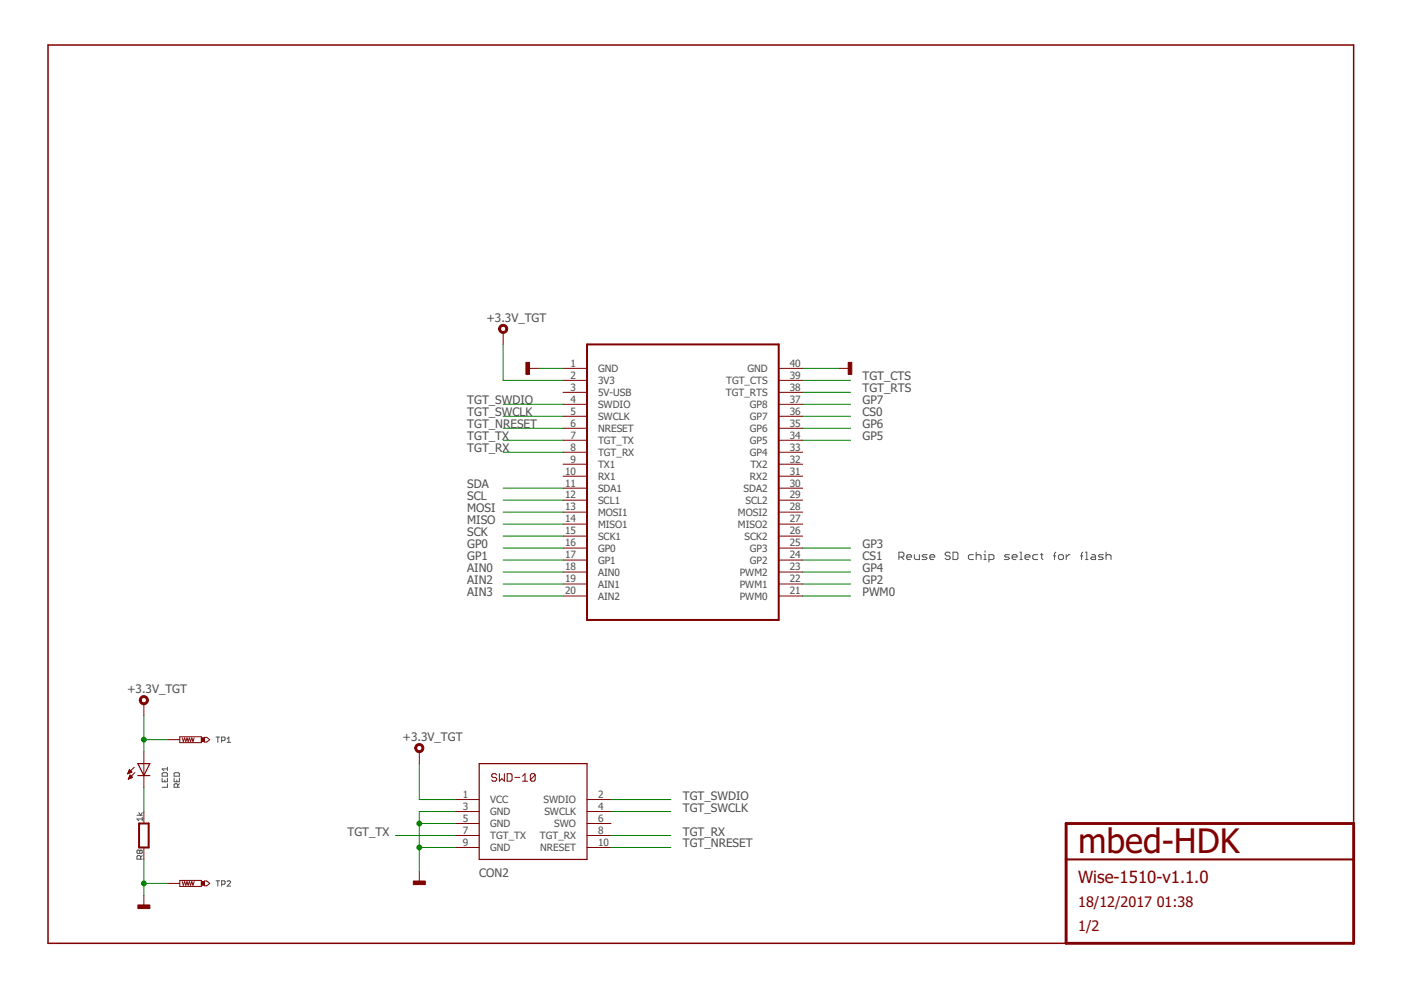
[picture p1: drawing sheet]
<svg xmlns="http://www.w3.org/2000/svg" width="297mm" height="210mm" viewBox="0 0 297 210" stroke-linecap="round" stroke-linejoin="round" font-family="sans-serif">
<g fill="none" stroke="#505050" stroke-width=".21">
<path d="M190.6 118.1h.8l.2-.2v-.6l-.2-.2h-.8v1.5M191.1 118.1l.5 .5M192.2 118.1h1.1v-.2l-.3-.3h-.5l-.3 .3v.5l.3 .2h.5M193.9 117.6v.8l.2 .2h.8v-1M196.6 117.6h-.8l-.3 .3 .3 .2h.5l.3 .3-.3 .2h-.8M197.1 118.1h1.1v-.2l-.3-.3h-.5l-.3 .3v.5l.3 .2h.5M201.5 117.3l-.3-.2h-.5l-.3 .2v.3l.3 .3h.5l.3 .2v.3l-.3 .2h-.5l-.3-.2M202.1 117.1h.7l.3 .2v1.1l-.3 .2h-.7zM206.4 117.6h-.8l-.3 .3v.5l.3 .2h.8M207 117.9l.2-.3h.6l.2 .3v.7M207 117.1v1.5M208.6 118.6h.5"/>
<path d="M208.6 117.6h.3v1M208.9 116.8v.3M209.7 118.6h.8l.2-.2v-.5l-.2-.3h-.8v1.6M214 117.6h-.8l-.2 .3 .2 .2h.5l.3 .3-.3 .2h-.7M214.6 118.1h1v-.2l-.2-.3h-.5l-.3 .3v.5l.3 .2h.5M216.2 117.1h.3v1.5M216.2 118.6h.6M217.3 118.1h1.1v-.2l-.3-.3h-.5l-.3 .3v.5l.3 .2h.5M220 117.6h-.8l-.2 .3v.5l.2 .2h.8M220.6 117.6h.5M220.9 117.3v1.1l.2 .2M223.3 117.9h.6"/>
<path d="M223.9 117.1l-.3 .2v1.3M224.4 117.9l.3-.3h.5l.3 .3v.5l-.3 .2h-.5l-.3-.2zM226.1 117.6v1M226.8 117.6h-.2l-.5 .5M229.1 117.9h.5M229.6 117.1l-.3 .2v1.3M230.1 117.1h.3v1.5M230.1 118.6h.6M231.5 117.6h.5l.3 .3v.7h-.8l-.3-.2 .3-.3h.8M233.9 117.6h-.8l-.2 .3 .2 .2h.6l.2 .3-.2 .2h-.8M234.5 117.9l.3-.3h.5l.3 .3v.7M234.5 117.1v1.5"/>
<path d="M45.8 156.3h.8M46.2 156.3v1.1M47 157h.5l.2-.2v-.3l-.2-.2h-.5v1.1M48.2 156.7l.3-.4v1.1M48.2 157.4h.7M29 172.8h1.2M29.4 172.3l.4 .5 .4-.5M30.2 173.7h-1.2l.4 .3M30.2 173.3v.7M34.4 165v.8h1.1v-.8M34.4 164l.2-.2h.7l.2 .2v.6h-1.1zM34.9 165.4v.4"/>
<path d="M35.5 166.2v.7h-1.1M35.5 162.7v.7M35.5 163h-1.1l.4 .4M36.9 165v.8h1.1v-.8M37.1 163.8h.7l.2 .2v.6h-1.1v-.6zM37.5 165.4v.4M37.7 166.9v-.6l-.2-.1h-.4l-.2 .1v.6h1.1M38 166.2l-.3 .3M29.6 180.4l.2-.2 .4 .2v.4l-.2 .2-.4-.2M29.6 180.4l-.2-.2-.4 .2v.4l.2 .2 .4-.2M29.6 180.4v.4M29.8 182.2v-.6l-.2-.2h-.4l-.2 .2v.6h1.2"/>
<path d="M30.2 181.4l-.4 .4M45.8 186.8h.8M46.2 186.8v1.1M47 187.5h.5l.2-.2v-.4l-.2-.1h-.5v1.1M48.2 186.9l.1-.1h.4l.2 .1-.7 1h.7"/>
</g>
<path d="M287 174.6v-165.1h-276.8v190.5h215.8" fill="none" stroke="#800000" stroke-width=".32"/>
<path d="M226 174.6h61v25.4h-61z" fill="none" stroke="#800000" stroke-width=".61"/>
<path d="M124.5 73h40.6v58.4h-40.6zM29.5 174.6h2v5.1h-2zM226 182.2h61" fill="none" stroke="#800000" stroke-width=".42"/>
<g fill="none" stroke="#800000" stroke-width=".21">
<path d="M106.7 70.5v2.5M111.8 78.1h2.5M119.4 78.1h5.1M165.1 78.1h5.1M177.8 78.1h2.5M119.4 80.6h5.1M119.4 83.2h5.1M119.4 85.7h5.1M119.4 88.3h5.1M119.4 90.8h5.1M119.4 93.3h5.1M119.4 95.9h5.1"/>
<path d="M119.4 98.4h5.1M165.1 80.6h5.1M165.1 83.2h5.1M165.1 85.7h5.1M165.1 88.3h5.1M165.1 90.8h5.1M165.1 93.3h5.1M165.1 95.9h5.1M165.1 98.4h5.1M119.4 101h5.1M119.4 103.5h5.1M119.4 106h5.1"/>
<path d="M119.4 108.6h5.1M119.4 111.1h5.1M119.4 113.7h5.1M119.4 116.2h5.1M119.4 118.7h5.1M165.1 101h5.1M165.1 103.5h5.1M165.1 106h5.1M165.1 108.6h5.1M165.1 111.1h5.1M165.1 113.7h5.1M165.1 116.2h5.1"/>
<path d="M165.1 118.7h5.1M119.4 121.3h5.1M119.4 123.8h5.1M119.4 126.4h5.1M165.1 121.3h5.1M165.1 123.8h5.1M165.1 126.4h5.1M30.5 149.2v2.6M30.5 159.4v7.6M35.6 156.8h2.5M38.1 156.2h4.6v1.3h-4.6zM38.6 156.5l.3 .7 .2-.7 .3 .7 .2-.7 .3 .7 .3-.7 .2 .7 .3-.7 .2 .7 .3-.7"/>
<path d="M43.3 156.3h.5l.7 .5-.7 .5h-.5zM88.9 159.4v2.5M27.1 164.1h.1M27.1 163.9h.3M27.2 163.8h.5M27.2 163.7h.7M27.2 165.1h.1M27.3 163.6h.6M27.3 165h.3M27.3 163.4h.4M27.3 164.9h.6M27.4 163.3h.2"/>
<path d="M27.4 164.8h.6M27.4 163.2h.1M27.4 164.7h.5M27.5 163.2l.5 .5-.9 .4zM27.5 164.5h.3M27.5 164.4h.2M27.6 164.3l.5 .5-.9 .4zM28.5 162.7l-1.4 1.4M28.6 163.8l-1.4 1.4M30.5 172.1v2.5M30.5 179.7v2.5M96.5 169.5h5.1"/>
<path d="M96.5 172.1h5.1M96.5 174.6h5.1M96.5 177.1h5.1M96.5 179.7h5.1M105.3 164.3l-.3-.3h-.5l-.3 .3v.3l.3 .2h.5l.3 .3v.3l-.3 .2h-.5l-.3-.2M105.9 164v1.6l.5-.5 .5 .5v-1.6M107.5 164h.8l.3 .3v1.1l-.3 .2h-.8zM109.2 164.8h1M110.8 165.6h1M110.8 164.6l.5-.6v1.6M113.5 164.3l-.3-.3h-.5l-.3 .3v1.1M113.5 164.3v1.1l-.3 .2h-.5l-.3-.2"/>
<path d="M113.5 164.3l-1.1 1.1M124.5 169.5h5M124.5 172.1h5M124.5 174.6h5M124.5 177.1h5M124.5 179.7h5M30.5 189.8v2.6M35.6 187.3h2.5M38.1 186.7h4.6v1.2h-4.6zM38.6 186.9l.3 .8 .2-.8 .3 .8 .2-.8 .3 .8 .3-.8 .2 .8 .3-.8 .2 .8 .3-.8M43.3 186.8h.5l.7 .5-.7 .5h-.5zM88.9 184.8v2.5"/>
</g>
<g fill="#800000" stroke="#800000" stroke-width=".21">
<path d="M111.5 76.8h.8v2.6h-.8z"/>
<path d="M179.8 76.8h.8v2.6h-.8z"/>
<path d="M29.2 191.9h2.6v.7h-2.6z"/>
<path d="M42.7 156.4h.6v.8h-.6z"/>
<path d="M42.7 186.9h.6v.8h-.6z"/>
<path d="M87.6 186.8h2.6v.8h-2.6z"/>
</g>
<g fill="#800000" stroke="#800000" stroke-width=".21">
<path d="M105.9 69.1a.96 .96 0 0 1 1.6 0 .96 .96 0 0 1-.5 1.5 .96 .96 0 0 1-1.3-.9h.4a.56 .56 0 0 1 .8-.4 .56 .56 0 0 1 .1 .9 .56 .56 0 0 1-.8-.3l-.1-.2h-.4z" fill-rule="evenodd"/>
<path d="M29.7 147.9a.97 .97 0 0 1 1.6 0 .97 .97 0 0 1-.5 1.5 .97 .97 0 0 1-1.3-.9h.4a.56 .56 0 0 1 .8-.6 .56 .56 0 0 1 .2 .9 .56 .56 0 0 1-.9-.2l-.1-.1h-.4z" fill-rule="evenodd"/>
<path d="M88.1 158a.96 .96 0 0 1 1.6 0 .96 .96 0 0 1-.5 1.5 .96 .96 0 0 1-1.3-.9h.4a.56 .56 0 0 1 .9-.5 .56 .56 0 0 1 .1 1 .56 .56 0 0 1-.9-.3l-.1-.2h-.4z" fill-rule="evenodd"/>
</g>
<path d="M29.2 161.9h2.6l-1.3 2.5zM29.2 164.4h2.6M101.6 161.9h22.9v20.3h-22.9z" fill="none" stroke="#800000" stroke-width=".25"/>
<g fill="none" stroke="#008000" stroke-width=".21">
<path d="M106.7 73v7.6h12.7M114.3 78.1h5.1M170.2 78.1h7.6M106.7 93.3h12.7M106.7 95.9h12.7M106.7 90.8h12.7M106.7 88.3h12.7M106.7 85.7h12.7M170.2 80.6h10.1M170.2 93.3h10.1M170.2 90.8h10.1M170.2 88.3h10.1"/>
<path d="M170.2 85.7h10.1M170.2 83.2h10.1M106.7 103.5h12.7M106.7 106h12.7M106.7 108.6h12.7M106.7 111.1h12.7M106.7 113.7h12.7M106.7 116.2h12.7M106.7 118.7h12.7M170.2 116.2h10.1M170.2 118.7h10.1M106.7 121.3h12.7"/>
<path d="M106.7 123.8h12.7M106.7 126.4h12.7M170.2 121.3h10.1M170.2 123.8h10.1M170.2 126.4h10.1M30.5 151.8v7.6M30.5 156.8h5.1M30.5 167v5.1M83.8 177.1h12.7M88.9 161.9v7.6h7.6M88.9 179.7h7.6M88.9 174.6h7.6"/>
<path d="M96.5 172.1h-7.6v12.7M129.5 172.1h12.7M129.5 179.7h12.7M129.5 169.5h12.7M129.5 177.1h12.7M30.5 182.2v7.6M30.5 187.3h5.1"/>
</g>
<g fill="#008000" stroke="#008000" stroke-width=".21">
<circle cx="30.5" cy="187.3" r=".51"/>
<circle cx="88.9" cy="174.6" r=".51"/>
<circle cx="88.9" cy="179.7" r=".51"/>
<circle cx="30.5" cy="156.8" r=".51"/>
</g>
<text font-size="7.2" fill="#800000" x="228.6" y="181">mbed-HDK</text>
<text font-size="3.6" fill="#800000" x="228.6" y="187.3">Wise-1510-v1.1.0</text>
<g font-size="3.1" fill="#800000">
<text x="228.6" y="192.4">18/12/2017</text>
<text x="228.6" y="197.5">1/2</text>
<text x="245.2" y="192.4">01:38</text>
</g>
<g font-size="2.5" fill="#505050">
<text x="103.1" y="68.2">+3.3V_TGT</text>
<text x="182.9" y="80.7">TGT_CTS</text>
<text x="182.9" y="83.2">TGT_RTS</text>
<text x="99.1" y="85.7">TGT_SWDIO</text>
<text x="99.1" y="88.3">TGT_SWCLK</text>
<text x="182.9" y="88.3">CS0</text>
<text x="182.9" y="85.7">GP7</text>
<text x="99.1" y="93.3">TGT_TX</text>
<text x="99.1" y="95.9">TGT_RX</text>
<text x="99.1" y="90.8">TGT_NRESET</text>
<text x="182.9" y="93.3">GP5</text>
<text x="182.9" y="90.8">GP6</text>
<text x="99.1" y="103.5">SDA</text>
<text x="99.1" y="106">SCL</text>
<text x="99.1" y="108.6">MOSI</text>
<text x="99.1" y="111.1">MISO</text>
<text x="99.1" y="113.7">SCK</text>
<text x="99.1" y="116.2">GP0</text>
<text x="99.1" y="118.7">GP1</text>
<text x="182.9" y="118.7">CS1</text>
<text x="182.9" y="116.2">GP3</text>
<text x="99.1" y="121.3">AIN0</text>
<text x="99.1" y="123.8">AIN2</text>
<text x="182.9" y="123.8">GP2</text>
<text x="182.9" y="121.3">GP4</text>
<text x="99.1" y="126.4">AIN3</text>
<text x="182.9" y="126.4">PWM0</text>
<text x="26.9" y="146.9">+3.3V_TGT</text>
<text x="85.4" y="157.1">+3.3V_TGT</text>
<text x="144.8" y="169.5">TGT_SWDIO</text>
<text x="144.8" y="172.1">TGT_SWCLK</text>
<text x="73.7" y="177.1">TGT_TX</text>
<text x="144.8" y="177.1">TGT_RX</text>
<text x="144.8" y="179.7">TGT_NRESET</text>
<text x="101.6" y="186">CON2</text>
</g>
<g font-size="2.1" fill="#505050">
<text x="121" y="77.8">1</text>
<text x="167.4" y="77.8">40</text>
<text x="121" y="80.3">2</text>
<text x="121" y="82.8">3</text>
<text x="126.8" y="78.9">GND</text>
<text x="126.8" y="81.4">3V3</text>
<text x="126.8" y="84">5V-USB</text>
<text x="153.9" y="84">TGT_RTS</text>
<text x="154" y="81.4">TGT_CTS</text>
<text x="158.5" y="78.9">GND</text>
<text x="167.4" y="82.8">38</text>
<text x="167.4" y="80.3">39</text>
<text x="121" y="85.4">4</text>
<text x="121" y="87.9">5</text>
<text x="126.8" y="86.5">SWDIO</text>
<text x="126.8" y="89">SWCLK</text>
<text x="159" y="89">GP7</text>
<text x="159" y="86.5">GP8</text>
<text x="167.4" y="87.9">36</text>
<text x="167.4" y="85.4">37</text>
<text x="121" y="90.5">6</text>
<text x="121" y="93">7</text>
<text x="121" y="95.5">8</text>
<text x="126.8" y="91.6">NRESET</text>
<text x="126.8" y="94.1">TGT_TX</text>
<text x="159" y="94.1">GP5</text>
<text x="159" y="91.6">GP6</text>
<text x="167.4" y="95.5">33</text>
<text x="167.4" y="93">34</text>
<text x="167.4" y="90.5">35</text>
<text x="119.8" y="100.6">10</text>
<text x="121" y="98.1">9</text>
<text x="126.8" y="96.7">TGT_RX</text>
<text x="126.8" y="99.2">TX1</text>
<text x="126.8" y="101.7">RX1</text>
<text x="159" y="96.7">GP4</text>
<text x="159" y="101.7">RX2</text>
<text x="159.1" y="99.2">TX2</text>
<text x="167.4" y="100.6">31</text>
<text x="167.4" y="98.1">32</text>
<text x="119.8" y="103.2">11</text>
<text x="119.8" y="105.7">12</text>
<text x="126.8" y="104.3">SDA1</text>
<text x="126.8" y="106.8">SCL1</text>
<text x="157.7" y="104.3">SDA2</text>
<text x="158.1" y="106.8">SCL2</text>
<text x="167.4" y="105.7">29</text>
<text x="167.4" y="103.2">30</text>
<text x="119.8" y="108.2">13</text>
<text x="119.8" y="110.8">14</text>
<text x="119.8" y="113.3">15</text>
<text x="126.8" y="109.3">MOSI1</text>
<text x="126.8" y="111.9">MISO1</text>
<text x="156.4" y="111.9">MISO2</text>
<text x="156.4" y="109.3">MOSI2</text>
<text x="167.4" y="113.3">26</text>
<text x="167.4" y="110.8">27</text>
<text x="167.4" y="108.2">28</text>
<text x="119.8" y="115.8">16</text>
<text x="119.8" y="118.4">17</text>
<text x="126.8" y="114.4">SCK1</text>
<text x="126.8" y="117">GP0</text>
<text x="126.8" y="119.5">GP1</text>
<text x="157.9" y="114.4">SCK2</text>
<text x="159" y="119.5">GP2</text>
<text x="159" y="117">GP3</text>
<text x="167.4" y="118.4">24</text>
<text x="167.4" y="115.8">25</text>
<text x="119.8" y="120.9">18</text>
<text x="119.8" y="123.5">19</text>
<text x="126.8" y="122">AIN0</text>
<text x="126.8" y="124.6">AIN1</text>
<text x="156.8" y="124.6">PWM1</text>
<text x="156.8" y="122">PWM2</text>
<text x="167.4" y="123.5">22</text>
<text x="167.4" y="120.9">23</text>
<text x="119.8" y="126">20</text>
<text x="126.8" y="127.1">AIN2</text>
<text x="156.8" y="127.1">PWM0</text>
<text x="167.4" y="126">21</text>
<text x="98.1" y="169.2">1</text>
<text x="98.1" y="171.7">3</text>
<text x="103.9" y="170.3">VCC</text>
<text x="103.9" y="172.8">GND</text>
<text x="115.2" y="170.3">SWDIO</text>
<text x="115.4" y="172.8">SWCLK</text>
<text x="126.8" y="169.2">2</text>
<text x="126.8" y="171.7">4</text>
<text x="98.1" y="174.3">5</text>
<text x="98.1" y="176.8">7</text>
<text x="98.1" y="179.3">9</text>
<text x="103.9" y="175.4">GND</text>
<text x="103.9" y="177.9">TGT_TX</text>
<text x="114.5" y="177.9">TGT_RX</text>
<text x="117.5" y="175.4">SWO</text>
<text x="126.8" y="174.3">6</text>
<text x="126.8" y="176.8">8</text>
<text x="126.8" y="179.3">10</text>
<text x="103.9" y="180.5">GND</text>
<text x="114.5" y="180.5">NRESET</text>
</g>
</svg>
